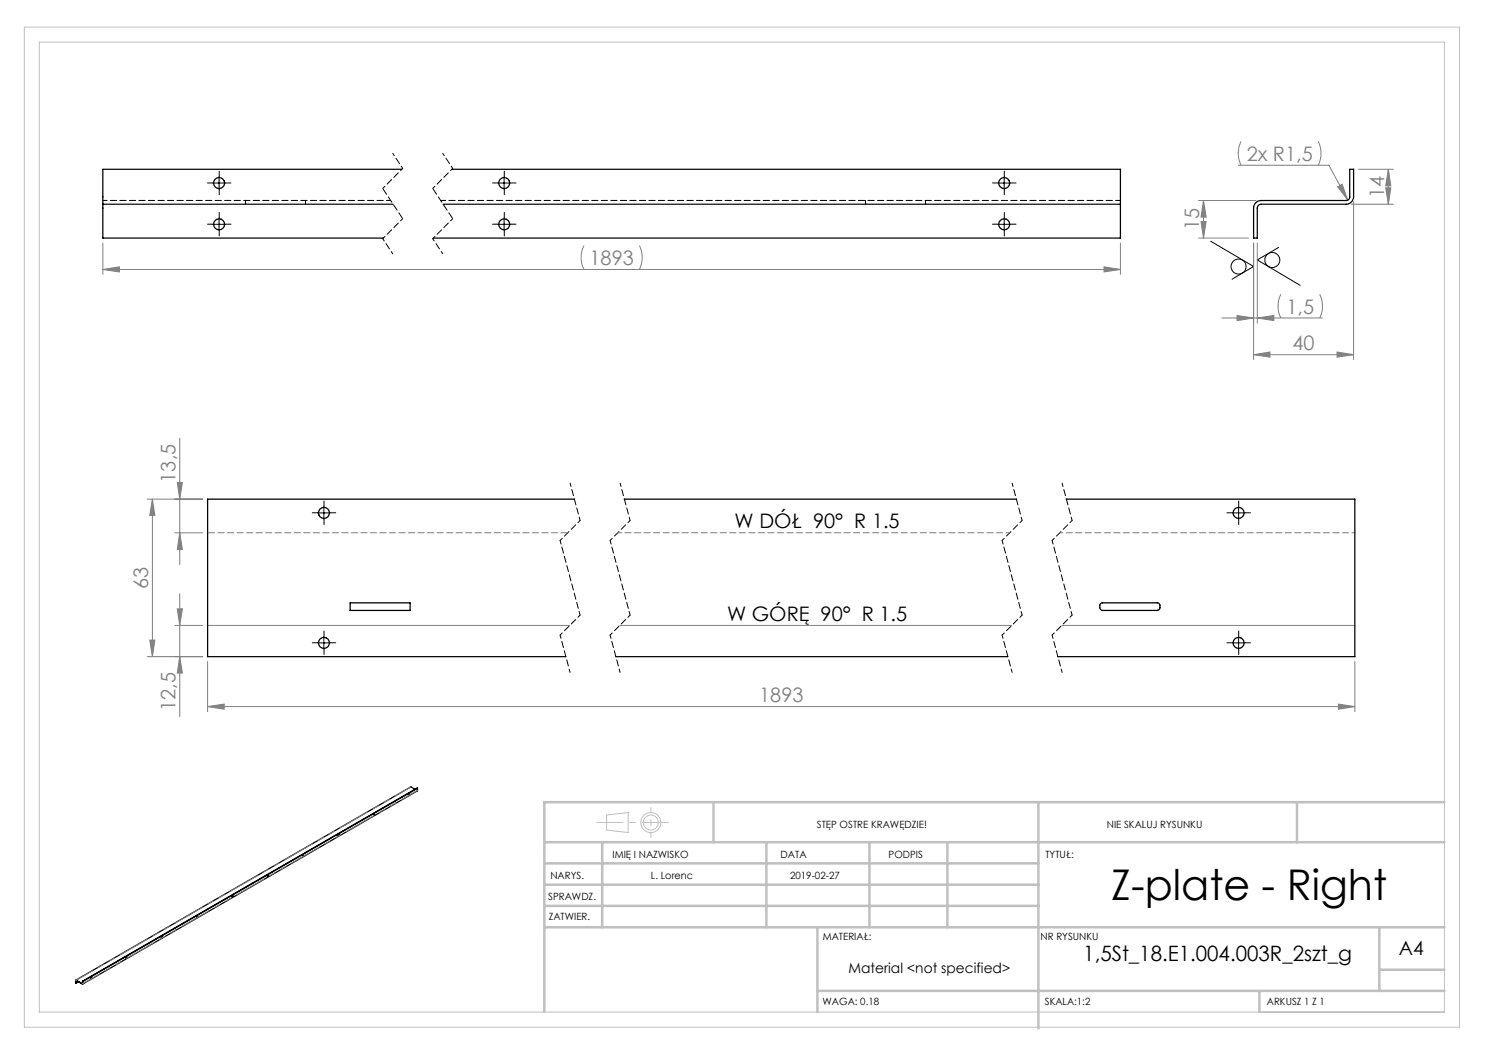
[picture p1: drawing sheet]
<svg xmlns="http://www.w3.org/2000/svg" width="297mm" height="210mm" viewBox="0 0 297 210" stroke-linecap="round" stroke-linejoin="round" font-family="sans-serif">
<g fill="none" stroke="#000" stroke-width=".2">
<path d="M42.6 36.6h2.5M43.8 35.3v2.5M99.6 36.6h2.5M100.8 35.3v2.5M199.6 36.6h2.5M200.8 35.3v2.5M42.6 44.9h2.5M43.8 43.6v2.5M99.6 44.9h2.5M100.8 43.6v2.5M199.6 44.9h2.5M200.8 43.6v2.5"/>
<path d="M242.1 48.3l8.6 5-4.3 2.5M255.7 49.5l-4.2 2.5 8.5 5.1M63.5 102.6h2.5M64.8 101.3v2.5M246.5 102.6h2.5M247.7 101.3v2.5M63.5 128.6h2.5M64.8 127.3v2.5M246.5 128.6h2.5M247.7 127.3v2.5"/>
<circle cx="247.7" cy="53.3" r="1.51"/>
<circle cx="254.5" cy="52" r="1.51"/>
</g>
<g fill="none" stroke="#c0c0c0" stroke-width=".2">
<path d="M4.9 5.4h287v200h-287zM7.9 8.4h281v194h-281zM121.3 163l4.3-.5v4l-4.3-.5z"/>
<circle cx="130.2" cy="164.5" r="2"/>
<circle cx="130.2" cy="164.5" r="1.49"/>
</g>
<g fill="none" stroke="#808080" stroke-width=".2">
<path d="M247.6 33h18.2l3.8 7M248.2 28.3a5.3 5.3 0 0 0 0 4.7M263.6 28.3a5.3 5.3 0 0 1 0 4.7M267.5 37.4l.9-.5 1.2 3.1zM271.7 33.9h7M277.1 37.6h1.1l-.5 3.2zM277.7 33.9l.5 3.3h-1.1zM277.7 33.9v6.9M20.6 48.6v6.3M20.6 53.9h203.5M20.6 53.9l3.3-.5v1zM116.8 49.1a5.3 5.3 0 0 0 0 4.8"/>
<path d="M127.9 49.1l.1 .3a5.3 5.3 0 0 1-.1 4.5M220.8 53.4l3.3 .5-3.3 .5zM224.1 48.6v6.3M239.7 47.6h10M239.7 40.1h11.5M240.2 44.3h1l-.5 3.3zM240.7 40.1l.5 3.3h-1zM240.7 40.1v7.5M250.7 48.6v23.3M251.5 48.6v16M256.2 58.8a5.3 5.3 0 0 0 0 4.8M263.9 58.8a5.6 5.6 0 0 1 0 4.8"/>
<path d="M270.2 40.8h8.5M270.7 40.3v31.6M244.4 63.6h20.1M247.4 63.1l3.3 .5-3.3 .5zM250.7 70.9l3.3-.5v1zM250.7 70.9h20M251.5 63.6l3.3-.5v1zM267.4 70.4l3.3 .5-3.3 .5zM29.5 99.8h11M30.5 99.8l.5 3.3h-1zM30.5 99.8v31.5M35.5 96.5h1l-.6 3.3z"/>
<path d="M35.9 87.7v25.2M35 106.6h5.5M35.9 106.6l.6 3.3h-1zM35.9 118.7v24.6M29.5 131.3h11M30 128h1l-.5 3.3zM35 125.1h5.5M35.5 121.8h1l-.6 3.3zM35.9 131.3l.6 3.3h-1zM41.5 125.1h72.4M41.5 132.3v10M124 125.1h78.4"/>
<path d="M212.4 125.1h58.6M271 132.3v10M41.5 141.3l3.3-.5v1zM41.5 141.3h229.5M267.7 140.8l3.3 .5-3.3 .5z"/>
</g>
<g fill="none" stroke="#000" stroke-width=".2" stroke-dasharray="15.2 1.3 1.3 1.3">
<path d="M42.6 36.6h-1.1M43.8 35.3v-1.1M43.8 37.8v1.1M45.1 36.6h1.1M99.6 36.6h-1.1M100.9 35.3v-1.1M100.9 37.8v1.1M102.1 36.6h1.1M199.6 36.6h-1.1M200.9 35.3v-1.1M200.9 37.8v1.1M202.1 36.6h1.1"/>
<path d="M42.6 44.8h-1.1M43.8 43.6v-1.1M43.8 46.1v1.1M45.1 44.8h1.1M99.6 44.8h-1.1M100.9 43.6v-1.1M100.9 46.1v1.1M102.1 44.8h1.1M199.6 44.8h-1.1M200.9 43.6v-1.1M200.9 46.1v1.1M202.1 44.8h1.1"/>
<path d="M63.6 102.6h-1.1M64.8 101.3v-1.1M64.8 103.8v1.1M66.1 102.6h1.1M246.5 102.6h-1.1M247.7 101.3v-1.1M247.7 103.8v1.1M249 102.6h1.1M63.6 128.6h-1.1M64.8 127.3v-1.1M64.8 129.8v1.1M66.1 128.6h1.1"/>
<path d="M246.5 128.6h-1.1M247.7 127.3v-1.1M247.7 129.8v1.1M249 128.6h1.1"/>
</g>
<g fill="none" stroke="#000" stroke-width=".2" stroke-dasharray="1.3 .6" stroke-dashoffset=".7">
<path d="M78.5 30.7l2 3M80.5 33.7l-4 4M88.5 30.7l2 3M90.5 33.7l-4 4M76.5 47.7l2 3.1M80.5 43.7l-4 4M86.5 47.7l2 3.1M90.5 43.7l-4 4M116 104.1l-4 4M126 104.1l-4 4M204.4 104.1l-4 4M214.4 104.1l-4 4"/>
<path d="M116 123l-4 4M126 123l-4 4M204.4 123l-4 4M214.4 123l-4 4"/>
</g>
<path d="M76.5 37.7l4 6M86.5 37.7l4 6" fill="none" stroke="#000" stroke-width=".2" stroke-dasharray="1.3 .6" stroke-dashoffset="-.1"/>
<path d="M114 96.6l2 7.5M124 96.6l2 7.5M202.4 96.6l2 7.5M212.4 96.6l2 7.5M112 127l2 7.5M122 127l2 7.5M200.4 127l2 7.5M210.4 127l2 7.5" fill="none" stroke="#000" stroke-width=".2" stroke-dasharray="1.3 .6" stroke-dashoffset=".6"/>
<path d="M112 108.1l4 14.9M122 108.1l4 14.9M200.4 108.1l4 14.9M210.4 108.1l4 14.9" fill="none" stroke="#000" stroke-width=".2" stroke-dasharray="1.3 .6" stroke-dashoffset=".5"/>
<path d="M41.6 106.6h72" fill="none" stroke="#808080" stroke-width=".2" stroke-dasharray="1.3 .6" stroke-dashoffset="-.1"/>
<path d="M123.6 106.6h78.4" fill="none" stroke="#808080" stroke-width=".2" stroke-dasharray="1.3 .6" stroke-dashoffset=".5"/>
<path d="M212 106.6h59" fill="none" stroke="#808080" stroke-width=".2" stroke-dasharray="1.3 .6" stroke-dashoffset=".6"/>
<path d="M133.7 164.5h-14.4" fill="none" stroke="#c0c0c0" stroke-width=".2" stroke-dasharray="15.2 1.3 1.3 1.3" stroke-dashoffset="10"/>
<path d="M130.2 161.5v6" fill="none" stroke="#c0c0c0" stroke-width=".2" stroke-dasharray="15.2 1.3 1.3 1.3" stroke-dashoffset="14.1"/>
<g fill="none" stroke="#c0c0c0" stroke-width=".5">
<path d="M108.9 176.9h98.8M108.9 172.7h98.8M108.9 168.4h180M120.4 168.4v17M142.7 160.4v8M153.3 168.4v17M173.9 168.4v17M189.5 168.4v17M207.7 160.4v45.3M259.4 160.4v8M288.9 160.4h-180v42M108.9 181.2h98.8"/>
<path d="M108.9 185.4h180M163.5 198.2h125.4M163.5 185.4v17M251.9 198.2v4.2M275.9 185.4v12.8M275.9 193.9h13"/>
</g>
<g fill="#808080">
<path d="M267.5 37.4l.9-.5 1.2 3.1z"/>
<path d="M41.5 141.3l3.3-.5v1zM267.7 140.8l3.3 .5-3.3 .5z"/>
<path d="M250.7 70.9l3.3-.5v1zM267.4 70.4l3.3 .5-3.3 .5z"/>
<path d="M247.4 63.1l3.3 .5-3.3 .5zM251.5 63.6l3.3-.5v1z"/>
<path d="M20.6 53.9l3.3-.5v1zM220.8 53.4l3.3 .5-3.3 .5z"/>
<path d="M35.9 131.3l.6 3.3h-1zM35.5 121.8h1l-.6 3.3z"/>
<path d="M240.2 44.3h1l-.5 3.3zM240.7 40.1l.5 3.3h-1z"/>
<path d="M277.1 37.6h1.1l-.5 3.2zM277.7 33.9l.5 3.3h-1.1z"/>
<path d="M35.5 96.5h1l-.6 3.3zM35.9 106.6l.6 3.3h-1zM30.5 99.8l.5 3.3h-1zM30 128h1l-.5 3.3z"/>
</g>
<g fill="none" stroke="#000" stroke-width=".25">
<path d="M80.4 33.9h-59.8v6.9M90.4 33.9h133.7v6.9M20.6 40.8v6.8h56.1M20.6 40.8h58M88.6 40.8h135.5M224.1 40.8v6.8h-137.4M251.1 40.6l.5-.4 .6-.1h17a.72 .72 0 0 0 .7-.7v-5.5h.8v5.5a1.51 1.51 0 0 1-1.5 1.4h-17a.78 .78 0 0 0-.7 .8v6h-.8v-6l.1-.6zM114.9 99.8h-73.4v31.5h71.6M124.8 99.8h78.5M213.3 99.8h57.7v31.5h-59.4M70 120.6h12v1.5h-12zM123.2 131.3h78.3"/>
<path d="M220.1 120.7l.3-.1h11.2l.4 .3v.7l-.1 .2-.4 .3h-11l-.4-.2-.1-.3v-.5zM81.8 158.7h.1l-.1 .2zM81.9 158.7l-.1 .2M83 157.9l-.9-.5-66.9 38.6M83.5 157.6v.6l-67 38.6M83.5 157.6l-66.9 38.7M83.5 157.6l-67 38.6M46.5 179.1l-.1 .2M53.5 175.1h.2l-.1 .2zM53.5 175.2h.1M53.5 175.1v.1M53.6 175.1l-.1 .1"/>
<path d="M60.6 171.1h.1M60.6 171v.1M67.7 166.9h.1l-.1 .2zM67.7 167l-.1 .1M67.7 166.9v.1M74.7 163h.1M74.8 162.8l-.1 .2M15.7 196.3l-.5 .3M16.5 196.2v.5l-1.3-.7v.6M16.5 196.2l.1 .1M16.6 196.3l-.1 .5-1.3-.7v.5M18.2 195.5l.1 .1h-.2z"/>
<path d="M18.2 195.5l-.1 .1M25.2 191.5h.1M25.3 191.4l-.1 .1M32.3 187.5h.1M32.3 187.3v.2M32.3 187.4h.1M39.3 183.4h.1M39.4 183.2l.1 .1-.2 .1zM39.4 183.2v.2"/>
<circle cx="43.8" cy="36.6" r="1.1"/>
<circle cx="100.8" cy="36.6" r="1.09"/>
<circle cx="200.8" cy="36.6" r="1.1"/>
<circle cx="43.8" cy="44.9" r="1.1"/>
<circle cx="100.8" cy="44.9" r="1.1"/>
<circle cx="200.8" cy="44.9" r="1.1"/>
<circle cx="64.8" cy="102.6" r="1.09"/>
<circle cx="247.7" cy="102.6" r="1.1"/>
<circle cx="64.8" cy="128.6" r="1.1"/>
<circle cx="247.7" cy="128.6" r="1.1"/>
<circle cx="46.5" cy="179.2" r=".08"/>
<circle cx="60.6" cy="171.1" r=".09"/>
<circle cx="74.8" cy="162.9" r=".09"/>
<circle cx="25.3" cy="191.5" r=".09"/>
<circle cx="32.3" cy="187.4" r=".09"/>
</g>
<path d="M83.5 158.1l-66.9 38.6M15.3 196l66.9-38.6" fill="none" stroke="#808080" stroke-width=".2" stroke-dasharray="6.3 1.3 1.3 1.3 1.3 1.3" stroke-dashoffset="2.6"/>
<path d="M15.2 196.1h.1M15.3 196.1v-.1M15.3 196.1h-.1M16.5 196.7v.1M16.5 196.7h.1" fill="none" stroke="#808080" stroke-width=".2" stroke-dasharray="6.3 1.3 1.3 1.3 1.3 1.3"/>
<path d="M88.1 40.1h136" fill="none" stroke="#000" stroke-width=".2" stroke-dasharray="1.3 .6" stroke-dashoffset=".3"/>
<path d="M20.6 40.1h57.5M49.1 40.8v-.7M61.1 40.8v-.7M173.1 40.8v-.7M185.1 40.1v.7" fill="none" stroke="#000" stroke-width=".2" stroke-dasharray="1.3 .6" stroke-dashoffset=".4"/>
<text font-size="8.5" x="222.2" y="179.9">Z-plate - Right</text>
<text font-size="4.2" x="216.7" y="192.2">1,5St_18.E1.004.003R_2szt_g</text>
<g font-size="4" fill="#808080">
<text x="249.3" y="32.2">2x R1,5</text>
<text x="276.8" y="39.6" transform="rotate(-90 276.8 39.6)">14</text>
<text x="239.9" y="46.1" transform="rotate(-90 239.9 46.1)">15</text>
<text x="117.9" y="53">1893</text>
<text x="257.3" y="62.7">1,5</text>
<text x="258.5" y="70">40</text>
<text x="35.1" y="96.5" transform="rotate(-90 35.1 96.5)">13,5</text>
<text x="29.6" y="117.8" transform="rotate(-90 29.6 117.8)">63</text>
<text x="35.1" y="142.2" transform="rotate(-90 35.1 142.2)">12,5</text>
<text x="151.8" y="140.4">1893</text>
</g>
<g font-size="4">
<text x="146.9" y="105.7">W DÓŁ 90° R 1.5</text>
<text x="145.4" y="124.2">W GÓRĘ 90° R 1.5</text>
</g>
<text font-size="3.9" x="279.8" y="190.9">A4</text>
<text font-size="2.8" x="169.7" y="194.6">Material &lt;not specified&gt;</text>
<g font-size="2">
<text x="163.4" y="165.5">STĘP OSTRE KRAWĘDZIE!</text>
<text x="221.4" y="165.6">NIE SKALUJ RYSUNKU</text>
<text x="122.5" y="171.6">IMIĘ I NAZWISKO</text>
<text x="156.1" y="171.6">DATA</text>
<text x="177.7" y="171.6">PODPIS</text>
<text x="209.1" y="171.6">TYTUŁ:</text>
<text x="110.1" y="175.8">NARYS.</text>
<text x="130.2" y="175.8">L. Lorenc</text>
<text x="158" y="175.7">2019-02-27</text>
<text x="109.6" y="180">SPRAWDZ.</text>
<text x="109.7" y="184.1">ZATWIER.</text>
<text x="164.5" y="187.9">MATERIAŁ:</text>
<text x="208.1" y="188.1">NR RYSUNKU</text>
<text x="164.5" y="201">WAGA: 0.18</text>
<text x="209" y="201">SKALA:1:2</text>
<text x="253.4" y="201">ARKUSZ 1 Z 1</text>
</g>
</svg>
